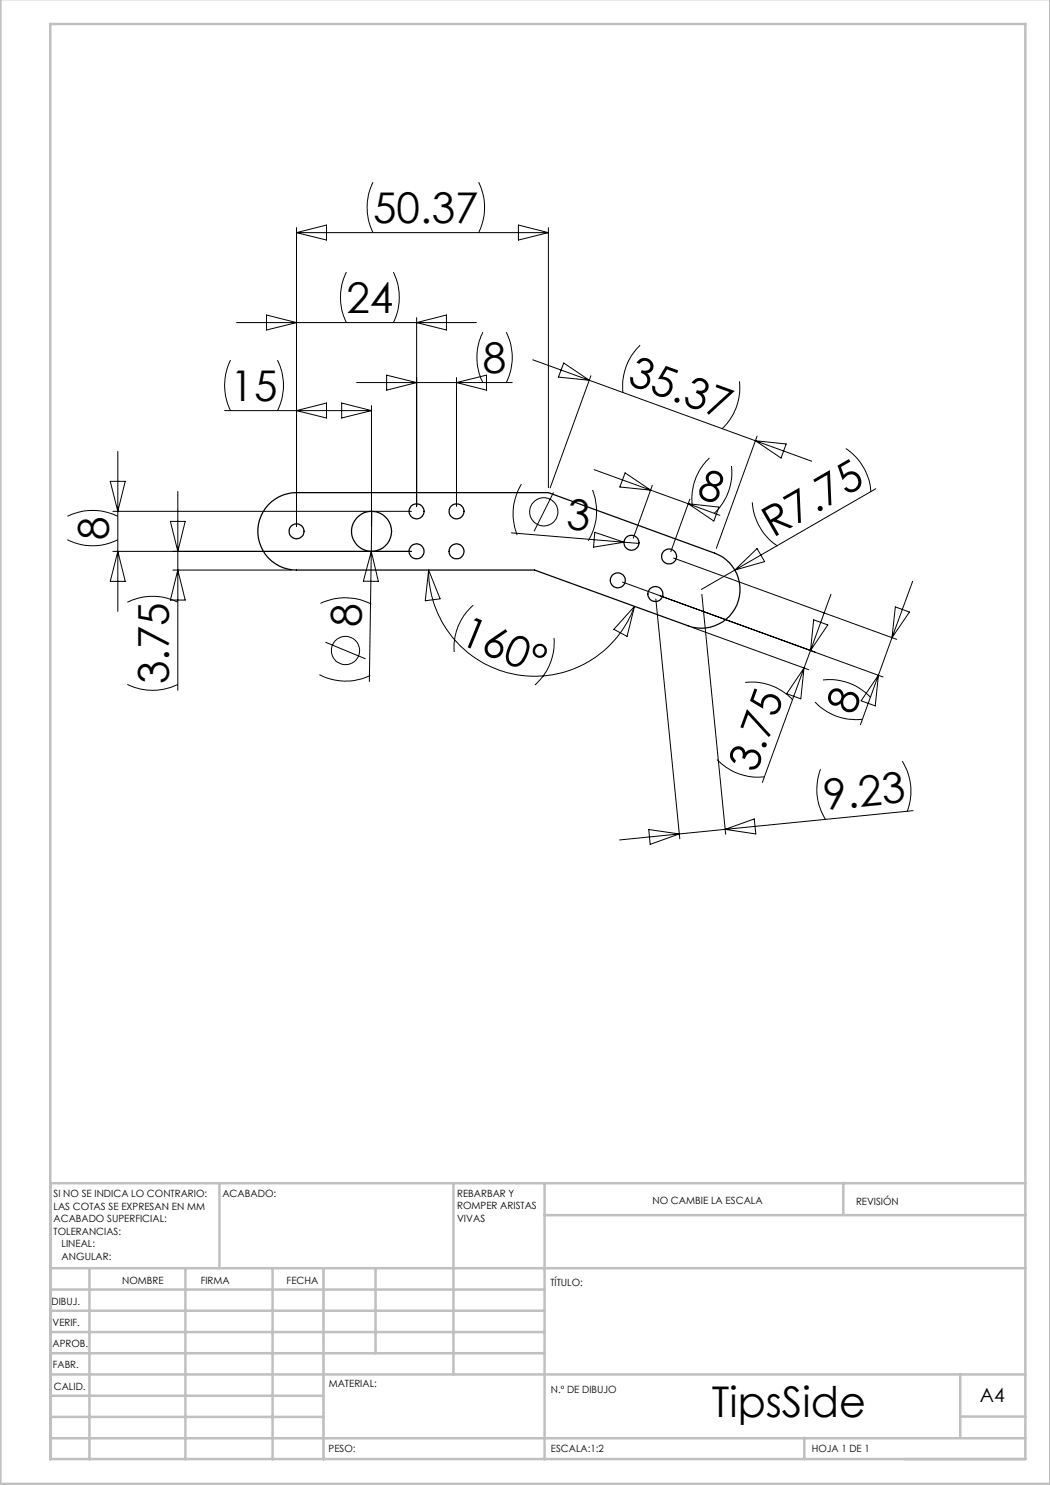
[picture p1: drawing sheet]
<svg xmlns="http://www.w3.org/2000/svg" width="210mm" height="297mm" viewBox="0 0 210 297" stroke-linecap="round" stroke-linejoin="round" font-family="sans-serif">
<g fill="none" stroke="#000" stroke-width=".2">
<path d="M74.6 36.4a11.2 11.2 0 0 0 0 10.1M95.7 36.4a11.5 11.5 0 0 1 0 10.1M59.3 45.5v59.8M59.3 46.5h50.4M59.3 46.5l6-1.5v3zM69.3 54.4a11.2 11.2 0 0 0 0 10.1M78.7 54.4a11.2 11.2 0 0 1 0 10.1M103.7 45l6 1.5-6 1.5zM109.7 45.5v52M46.1 72a11.2 11.2 0 0 0 0 10.1M47.3 64.5h48M53.3 63l6 1.5-6 1.5z"/>
<path d="M55.5 72a11.2 11.2 0 0 1 0 10.1M71.3 76.5h31.1M77.3 75l6 1.5-6 1.5zM83.3 63.5v37.8M83.3 64.5l6-1.5v3zM91.3 75.5v25.8M91.3 76.5l6-1.5v3zM96.6 66.4a11.5 11.5 0 0 0 0 10.1M101.2 66.4a11.2 11.2 0 0 1 0 10.1M106.6 72l44.5 16.2M112.7 72.6l5.2 3.5-6.2-.7zM118.2 75.1l-8.2 22.5"/>
<path d="M128 69a11.3 11.3 0 0 0-3.4 9.5M147.9 76.3a11.1 11.1 0 0 1-3.5 9.4M22 96.3h3l-1.4 6zM23.6 90.3v32M35.6 98.3v39.8M44.9 82.1h29.4M59.3 82.1l6-1.5v3zM68.3 80.6l6 1.5-6 1.5zM74.3 81.1v24.2M104.3 96.8a11.4 11.4 0 0 0-.9 10.2M110.7 98.5l-3.9 7.8M118.5 98a11.4 11.4 0 0 1-.8 10.2"/>
<path d="M118.9 93.9l11.2 4.1M125 94.6l5.1 3.4-6.1-.6zM130.1 98l7.6 2.7M130.5 97.1l-3.9 10.5M138 99.8l-3.8 10.5M141.9 91.6a11.5 11.5 0 0 0-3.5 9.5M146.3 93.2a11.2 11.2 0 0 1-3.5 9.5M151.1 88.2l11.2 4M151.1 88.2l6.1 .6-1 2.8zM151.4 87.2l-8.1 22.5M169.2 89.7a11.5 11.5 0 0 1 5 8.7M175.2 97.8l-28.2 16.2"/>
<path d="M13.5 107.9a11.2 11.2 0 0 0 10.1 0M13.5 103.3a11.5 11.5 0 0 1 10.1 0M22.6 102.3h59.7M22.6 110.3h59.7M23.6 110.3l1.4 6h-3zM34.1 104.3h2.9l-1.4 6zM34.6 114h23.7M35.6 114l1.4 6h-2.9zM74.3 110.3l1.4 6-3-.1zM74.4 102.3l-.5 34M85.7 114a21.2 21.2 0 0 0 17.6 20.9 21.2 21.2 0 0 0 23.6-13.6M85.7 114l2.3 5.8-2.9 .4z"/>
<path d="M102.3 106.6l25.5 2.1M119 106.5l5.8 1.9-6.1 1zM124.5 116.4l38.5 14M131.2 119.8l4.8 48M132 119.2l44.6 16.2M134.7 111.6l44.7 16.3M137.7 100.7l6.3 2.4M137.7 100.7l6.1 .7-1 2.8zM140.4 118.9l4.7 48M147 114l-6.7 3.9M147 114l4.4-4.3 1.5 2.6zM150.5 100.5a11.5 11.5 0 0 0 5 8.7"/>
<path d="M166.2 118.8l-4.1 11.3M182.5 116.3l-4.1 11.2M25.5 136.9a11.2 11.2 0 0 0 10.1 0M25.5 120.4a11.5 11.5 0 0 1 10.1 0M63.9 134.9a11.2 11.2 0 0 0 10.1 .2M64.1 120.7a11.4 11.4 0 0 1 10.2 .1M65.1 128.4l8 3.4M94.7 121a11.1 11.1 0 0 0-3.9 9.4M110.8 127.6a11.4 11.4 0 0 1-3.8 9.4M126.9 121.3l-1.5 6-2.6-1.4zM138.5 125.5l23.2 8.4M149 136.5a11.2 11.2 0 0 1 9.5 3.4"/>
<path d="M160.8 133.6l-8.3 22.9M160.8 133.6l-.6 6.2-2.9-1.1zM162.1 130.1l-1.3 3.5M162.7 124l2.9 1-3.5 5.1zM164.6 136a11.2 11.2 0 0 1 9.5 3.4M175.7 135l-3.6 10M175.7 135l-.7 6.2-2.8-1zM178.4 127.5l-2.7 7.5M179.1 121.4l2.8 1-3.5 5.1zM143.4 151.9a11.2 11.2 0 0 0 9.5 3.5M163 140.4a11.1 11.1 0 0 0 9.5 3.5M164.1 153.8a11.2 11.2 0 0 0 1 10.1"/>
<path d="M180.4 152.2a11.2 11.2 0 0 1 1 10.1M129.8 165.9l6.1 .9-5.9 2.1zM145 165.9l-21.1 2.1M145 165.9l5.8-2.1 .4 3zM182.6 162.1l-37.6 3.8"/>
<circle cx="108.8" cy="102.4" r="2.82"/>
<circle cx="69.1" cy="130.1" r="2.82"/>
</g>
<g fill="none" stroke="#c0c0c0" stroke-width=".5">
<path d="M.1 -.1v296.9h209.9v-296.9M10.1 4.8h195v287h-195zM43.9 236.6v17M90.7 236.6v38.3M108.9 236.6v55.3M168.7 236.6v6.3M205.1 236.6h-195v55.3M10.1 253.6h195M10.1 257.9h98.8M17.9 253.6v38.3M37.1 253.6v38.3M54.5 253.6v38.3"/>
<path d="M64.7 253.6v38.3M75.1 253.6v17M108.9 243h96.2M10.1 270.6h98.8M10.1 266.4h98.8M10.1 262.1h98.8M10.1 279.1h54.6M10.1 274.9h195M192.1 274.8v12.7M10.1 287.7h195M10.1 283.4h54.6M160.9 287.5v4.3"/>
<path d="M192.1 283.3h13"/>
</g>
<g fill="none" stroke="#000" stroke-width=".25">
<path d="M53.7 101a7.7 7.7 0 0 1 5.6-2.5h50.4l33.2 12.1a7.7 7.7 0 0 1 4.6 9.9 7.7 7.7 0 0 1-9.9 4.7l-30.7-11.2h-47.6a7.8 7.8 0 0 1-7.1-4.7 7.8 7.8 0 0 1 1.5-8.3z"/>
<circle cx="59.3" cy="106.3" r="1.5"/>
<circle cx="74.3" cy="106.3" r="4"/>
<circle cx="83.3" cy="102.3" r="1.51"/>
<circle cx="83.3" cy="110.3" r="1.51"/>
<circle cx="91.3" cy="102.3" r="1.51"/>
<circle cx="91.3" cy="110.3" r="1.51"/>
<circle cx="123.6" cy="116.1" r="1.5"/>
<circle cx="126.3" cy="108.5" r="1.51"/>
<circle cx="131.1" cy="118.8" r="1.51"/>
<circle cx="133.8" cy="111.3" r="1.51"/>
</g>
<g font-size="8.5">
<text x="74.6" y="44.7">50.37</text>
<text x="69.3" y="62.7">24</text>
<text x="96.6" y="74.7">8</text>
<text x="125.2" y="76.8" transform="rotate(20 125.2 76.8)">35.37</text>
<text x="46.1" y="80.3">15</text>
<text x="139.1" y="99.3" transform="rotate(20 139.1 99.3)">8</text>
<text x="21.7" y="107.9" transform="rotate(-90 21.7 107.9)">8</text>
<text x="113.2" y="105.8" transform="rotate(5 113.2 105.8)">3</text>
<text x="154.6" y="107.6" transform="rotate(-30 154.6 107.6)">R7.75</text>
<text x="72.3" y="125.5" transform="rotate(-89 72.3 125.5)">8</text>
<text x="91.5" y="128.7" transform="rotate(22 91.5 128.7)">160°</text>
<text x="33.7" y="136.9" transform="rotate(-90 33.7 136.9)">3.75</text>
<text x="170.8" y="143.2" transform="rotate(-70 170.8 143.2)">8</text>
<text x="151.2" y="154.7" transform="rotate(-70 151.2 154.7)">3.75</text>
<text x="164.9" y="162" transform="rotate(-6 164.9 162)">9.23</text>
<text x="142.4" y="283.5">TipsSide</text>
</g>
<text font-size="3.9" x="196" y="280.4">A4</text>
<g font-size="2">
<text x="10.7" y="239.5">SI NO SE INDICA LO CONTRARIO:</text>
<text x="44.5" y="239.5">ACABADO:</text>
<text x="91.4" y="239.4">REBARBAR Y</text>
<text x="10.7" y="242">LAS COTAS SE EXPRESAN EN MM</text>
<text x="10.7" y="244.5">ACABADO SUPERFICIAL:</text>
<text x="91.4" y="241.9">ROMPER ARISTAS</text>
<text x="91.4" y="244.4">VIVAS</text>
<text x="130.5" y="240.8">NO CAMBIE LA ESCALA</text>
<text x="171.2" y="241">REVISIÓN</text>
<text x="10.7" y="247">TOLERANCIAS:</text>
<text x="12.3" y="249.5">LINEAL:</text>
<text x="12.3" y="252">ANGULAR:</text>
<text x="24.4" y="256.9">NOMBRE</text>
<text x="40.1" y="256.8">FIRMA</text>
<text x="57.3" y="256.8">FECHA</text>
<text x="110.1" y="257.1">TÍTULO:</text>
<text x="10.3" y="260.9">DIBUJ.</text>
<text x="10.5" y="269.3">APROB.</text>
<text x="10.5" y="265.2">VERIF.</text>
<text x="10.6" y="273.6">FABR.</text>
<text x="10.8" y="278">CALID.</text>
<text x="65.8" y="277.4">MATERIAL:</text>
<text x="110.2" y="278.5">N.º DE DIBUJO</text>
<text x="65.7" y="290.4">PESO:</text>
<text x="110.2" y="290.5">ESCALA:1:2</text>
<text x="162.4" y="290.4">HOJA 1 DE 1</text>
</g>
</svg>
